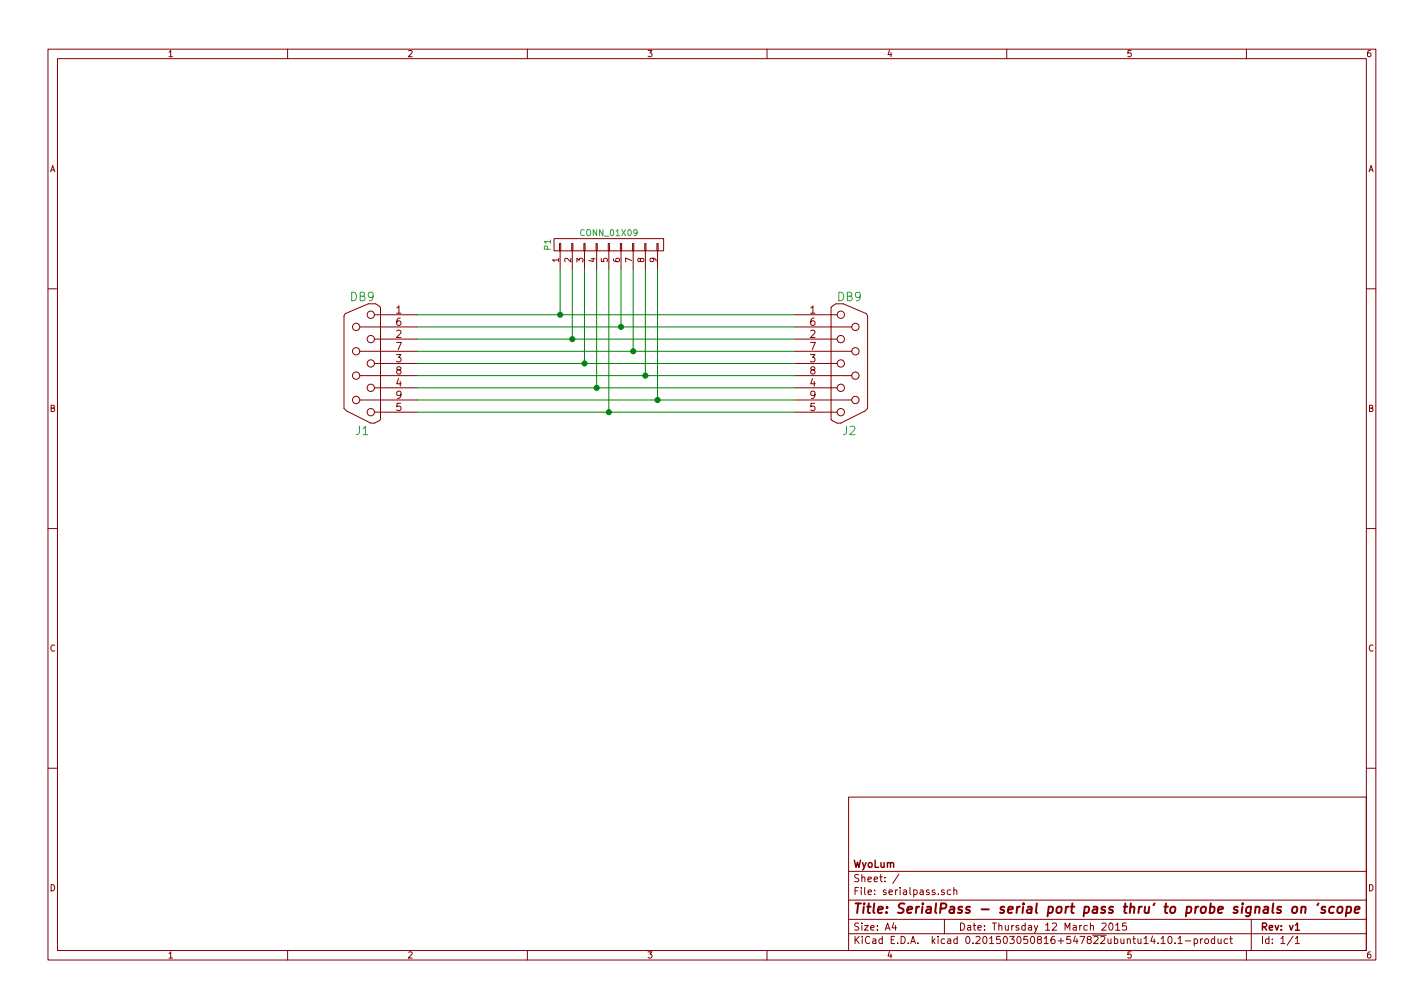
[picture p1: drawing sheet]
<svg xmlns="http://www.w3.org/2000/svg" width="297mm" height="210mm" viewBox="0 0 297 210" stroke-linecap="round" stroke-linejoin="round" font-family="sans-serif">
<g fill="none" stroke="#840000" stroke-width=".21">
<path d="M10 10.3h277v189.9h-277zM12 12.2h273v186.1h-273zM60 10.3v1.9M110 10.3v1.9M160 10.3v1.9M210 10.3v1.9M260 10.3v1.9M115.6 49.8h22.8v2.5h-22.8zM116.7 50.8h.3v1.5h-.3zM116.8 52.3v3.8M119.3 50.8h.2v1.5h-.2zM119.4 52.3v3.8"/>
<path d="M121.8 50.8h.2v1.5h-.2zM121.9 52.3v3.8M124.3 50.8h.3v1.5h-.3zM124.5 52.3v3.8M126.9 50.8h.2v1.5h-.2zM127 52.3v3.8M129.4 50.8h.3v1.5h-.3zM129.5 52.3v3.8M132 50.8h.2v1.5h-.2zM132.1 52.3v3.8M134.5 50.8h.2v1.5h-.2zM134.6 52.3v3.8"/>
<path d="M137 50.8h.3v1.5h-.3zM137.2 52.3v3.8M10 60.2h2M75.1 68.2h11.9M75.1 73.3h11.9M75.1 78.4h11.9M76.8 63.4l-4.8 2-.2 .5v19.3l.5 .5 5 2.6h.8l1.3-.8v-23.4l-1-.7M78.1 65.7h8.9M78.1 70.7h8.9M78.1 75.8h8.9M165.7 65.7h8.9M165.7 68.2h12"/>
<path d="M165.7 70.7h8.9M165.7 73.3h12M165.7 75.8h8.9M165.7 78.4h12M174.4 63.4l-1 .7v23.4l1.2 .8h.8l5-2.6 .6-.5v-19.3l-.3-.5-4.8-2M285 60.2h2M75.1 83.4h11.9M78.1 80.9h8.9M78.1 86h8.9M165.7 80.9h8.9M165.7 83.4h12M165.7 86h8.9"/>
<path d="M10 110.3h2M285 110.3h2M10 160.2h2M177 166.3h108v32h-108zM285 160.2h2M60 198.3v1.9M110 198.3v1.9M160 198.3v1.9M177 194.8h108M177 191.8h108M177 187.8h108M177 181.8h108"/>
<path d="M186.4 192.5l-.3 1h.9M186.8 193v1M187.5 182.3l-1.3 2M197 185.7l-.4-.1-.2 .2v.2l.6 .2v.3h-.6M197 191.8v3M198.3 185.7l-.4-.1-.3 .3 .1 .6 .2 .1 .4-.1M199 185.7l.2-.1 .3 .1 .1 .9M199 185.1v1.5M210 198.3v1.9M229.9 192.7l.6-.2 .2 .5-.9 1h.9M231.4 192.7l.2-.2a.8 .8 0 0 1 .6 .8 .8 .8 0 0 1-.6 .7l-.3-.5zM232.7 193l.4-.5v1.5"/>
<path d="M232.7 194h.9M234.9 192.5h-.7l-.1 .7h.7l.2 .2-.1 .5-.2 .1-.6-.1M242.2 195.8l.4-.5v1.5M242.2 196.8h.9M243.8 195.5l.2-.2a.8 .8 0 0 1 .5 .8 .8 .8 0 0 1-.5 .7l-.4-.5zM245.1 196.7v.1M245.7 195.8l.5-.5v1.5M245.7 196.8h.9M247.2 196.3h1.2M249.1 195.9l.4-.1 .3 .3-.1 .6h-.6M249.1 195.8v1.5M250.4 195.8v1"/>
<path d="M250.9 195.8l-.5 .3M251.4 196l.2-.2 .4 .2 .1 .5-.1 .2-.4 .1-.2-.1zM253.4 195.9l-.5-.1-.2 .3v.6l.2 .1 .5-.1M253.4 195.3v1.5M254.1 195.8l.1 .9 .3 .1 .2-.1M254.7 195.8v1M256.1 195.9l-.5-.1-.3 .3 .1 .6 .2 .1 .5-.1M256.5 195.8h.6M256.7 195.3v1.3l.4 .2M260 198.3v1.9M261 191.8v6.5M269.7 195.2l-1.2 2"/>
<path d="M270.2 195.8l.4-.5v1.5M270.2 196.8h.8"/>
<circle cx="74.3" cy="68.2" r=".76"/>
<circle cx="74.3" cy="73.3" r=".76"/>
<circle cx="74.3" cy="78.4" r=".76"/>
<circle cx="77.3" cy="65.7" r=".76"/>
<circle cx="77.3" cy="70.7" r=".76"/>
<circle cx="77.3" cy="75.8" r=".76"/>
<circle cx="175.4" cy="70.7" r=".76"/>
<circle cx="175.4" cy="65.7" r=".76"/>
<circle cx="175.4" cy="75.8" r=".76"/>
<circle cx="178.4" cy="73.3" r=".76"/>
<circle cx="178.4" cy="78.4" r=".76"/>
<circle cx="178.4" cy="68.2" r=".76"/>
<circle cx="74.3" cy="83.4" r=".76"/>
<circle cx="77.3" cy="80.9" r=".76"/>
<circle cx="77.3" cy="86" r=".76"/>
<circle cx="175.4" cy="80.9" r=".76"/>
<circle cx="175.4" cy="86" r=".76"/>
<circle cx="178.4" cy="83.4" r=".76"/>
</g>
<path d="M270.2 194h.9" fill="none" stroke="#840000" stroke-width=".3"/>
<path d="M267.2 189.2l-.4-.1-.4 .4 .3 .3 .4 .1 .1 .3-.1 .1h-.8M269.7 189.3l.3-.2 .6 .2-.1 .8-.4 .3-.5-.1zM271.5 189.3l.3-.2 .5 .1-.1 1.2M271.5 189.1l-.1 1.3M275 188.4l-.2 .4M276.5 189.2l-.5-.1-.3 .4 .2 .3 .5 .1 .1 .3-.2 .1h-.7M278.3 189.2l-.2-.1a.67 .67 0 0 0-.8 .4v.8l.3 .1 .6-.1M279.1 189.3l.4-.2 .5 .2v.8l-.4 .3-.6-.1zM281 189.2l.5-.1 .3 .2-.1 1a.67 .67 0 0 1-.9 0M281 189.1l-.3 2M282.6 189.8l1-.2-.1-.4-.5-.1-.3 .3-.1 .9h.8" fill="none" stroke="#840000" stroke-width=".41"/>
<g fill="none" stroke="#008400" stroke-width=".21">
<path d="M116.8 56.1v9.6M119.4 56.1v14.6M121.9 56.1v19.7M124.5 56.1v24.8M127 56.1v29.9M129.5 56.1v12.1M132.1 56.1v17.2M134.6 56.1v22.3M137.2 56.1v27.3M87 65.7h78.7M87 68.2h78.7M87 70.7h78.7"/>
<path d="M87 73.3h78.7M87 75.8h78.7M87 78.4h78.7M87 80.9h78.7M87 83.4h78.7M87 86h78.7"/>
</g>
<g fill="#008400" stroke="#008400" stroke-width=".25">
<circle cx="116.8" cy="65.7" r=".51"/>
<circle cx="119.4" cy="70.7" r=".51"/>
<circle cx="121.9" cy="75.8" r=".51"/>
<circle cx="124.5" cy="80.9" r=".51"/>
<circle cx="127" cy="86" r=".51"/>
<circle cx="129.5" cy="68.2" r=".51"/>
<circle cx="132.1" cy="73.3" r=".51"/>
<circle cx="134.6" cy="78.4" r=".51"/>
<circle cx="137.2" cy="83.4" r=".51"/>
</g>
<text font-size="2.8" fill="#840000" x="178" y="190.5">Title: SerialPass - serial port pass thru' to probe signals on 'scope</text>
<g font-size="2.5" fill="#008484">
<text x="73.1" y="62.8">DB9</text>
<text x="174.7" y="62.8">DB9</text>
<text x="74.2" y="90.7">J1</text>
<text x="175.8" y="90.7">J2</text>
</g>
<g font-size="2.1" fill="#840000">
<text x="82.6" y="65.4">1</text>
<text x="169" y="65.4">1</text>
<text x="82.6" y="70.5">2</text>
<text x="82.6" y="67.9">6</text>
<text x="169" y="70.5">2</text>
<text x="169" y="67.9">6</text>
<text x="82.6" y="75.6">3</text>
<text x="82.6" y="73">7</text>
<text x="169" y="75.6">3</text>
<text x="169" y="73">7</text>
<text x="82.6" y="80.6">4</text>
<text x="82.6" y="78.1">8</text>
<text x="82.6" y="83.2">9</text>
<text x="169" y="80.6">4</text>
<text x="169" y="78.1">8</text>
<text x="169" y="83.2">9</text>
<text x="82.6" y="85.7">5</text>
<text x="169" y="85.7">5</text>
<text x="178" y="184">Sheet: /</text>
<text x="178" y="181">WyoLum</text>
<text x="178" y="186.7">File: serialpass.sch</text>
<text x="178" y="196.9">KiCad E.D.A. kicad 0.201503050816+547822ubuntu14.10.1-product</text>
<text x="178" y="194.1">Size: A4</text>
<text x="200" y="194.1">Date: Thursday 12 March 2015</text>
<text x="263" y="194.1">Rev: v1</text>
<text x="263" y="196.9">Id: 1/1</text>
</g>
<g font-size="1.8" fill="#840000">
<text x="35" y="11.9">1</text>
<text x="85" y="11.9">2</text>
<text x="135" y="11.9">3</text>
<text x="185" y="11.9">4</text>
<text x="235" y="11.9">5</text>
<text x="285" y="11.9">6</text>
<text x="10.4" y="35.9">A</text>
<text x="285.4" y="35.9">A</text>
<text x="116.6" y="54.7" transform="rotate(-90 116.6 54.7)">1</text>
<text x="119.1" y="54.7" transform="rotate(-90 119.1 54.7)">2</text>
<text x="121.7" y="54.7" transform="rotate(-90 121.7 54.7)">3</text>
<text x="124.2" y="54.7" transform="rotate(-90 124.2 54.7)">4</text>
<text x="126.7" y="54.7" transform="rotate(-90 126.7 54.7)">5</text>
<text x="129.3" y="54.7" transform="rotate(-90 129.3 54.7)">6</text>
<text x="131.8" y="54.7" transform="rotate(-90 131.8 54.7)">7</text>
<text x="134.4" y="54.7" transform="rotate(-90 134.4 54.7)">8</text>
<text x="136.9" y="54.7" transform="rotate(-90 136.9 54.7)">9</text>
<text x="10.4" y="85.9">B</text>
<text x="285.4" y="85.9">B</text>
<text x="10.4" y="135.9">C</text>
<text x="285.4" y="135.9">C</text>
<text x="10.4" y="185.9">D</text>
<text x="285.4" y="185.9">D</text>
<text x="35" y="199.9">1</text>
<text x="85" y="199.9">2</text>
<text x="135" y="199.9">3</text>
<text x="185" y="199.9">4</text>
<text x="235" y="199.9">5</text>
<text x="285" y="199.9">6</text>
</g>
<g font-size="1.8" fill="#008484">
<text x="114.9" y="52.1" transform="rotate(-90 114.9 52.1)">P1</text>
<text x="121.4" y="49.2">CONN_01X09</text>
</g>
</svg>
